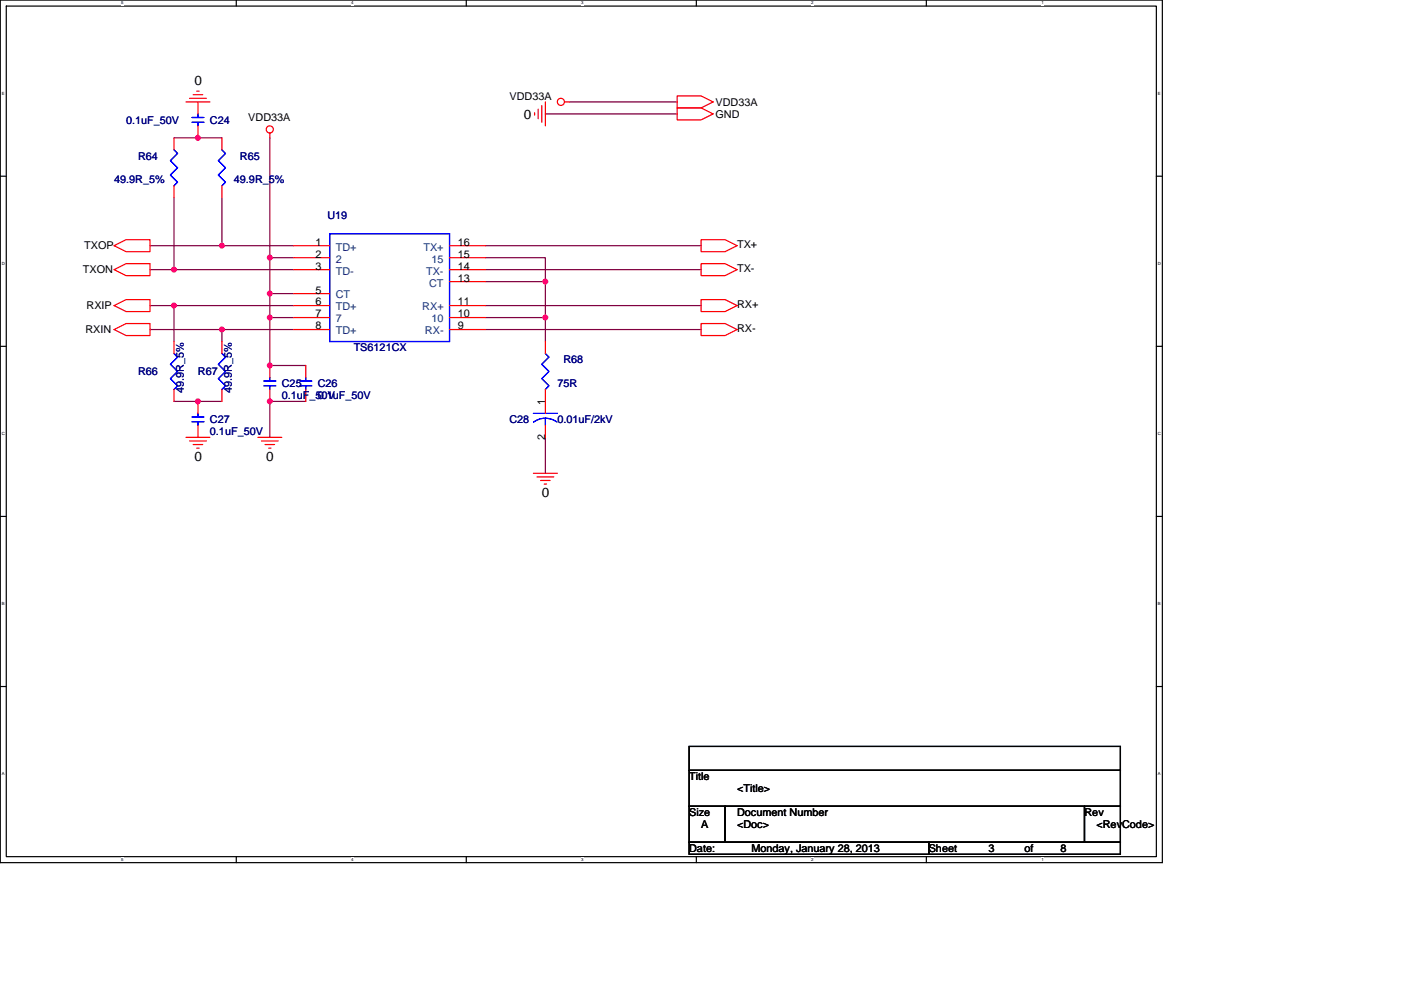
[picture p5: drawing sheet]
<svg xmlns="http://www.w3.org/2000/svg" width="297mm" height="210mm" viewBox="0 0 297 210" stroke-linecap="round" stroke-linejoin="round" font-family="sans-serif">
<path d="M.1 0h246.3v182.9h-246.3zM1.3 1.3h243.9v180.3h-243.9z" fill="none" stroke="#000" stroke-width=".25"/>
<g fill="#fff">
<path d="M25.7 .1h.5v1h-.5z"/>
<path d="M25.7 181.8h.5v1h-.5z"/>
</g>
<path d="M50.1 0v1.3M50.1 181.6v1.3" fill="none" stroke="#000" stroke-width=".25"/>
<g fill="#fff">
<path d="M74.5 .1h.5v1h-.5z"/>
<path d="M74.5 181.8h.5v1h-.5z"/>
</g>
<path d="M98.9 0v1.3M98.9 181.6v1.3" fill="none" stroke="#000" stroke-width=".25"/>
<g fill="#fff">
<path d="M123.3 .1h.4v1h-.4z"/>
<path d="M123.3 181.8h.4v1h-.4z"/>
</g>
<path d="M147.6 0v1.3M147.6 181.6v1.3" fill="none" stroke="#000" stroke-width=".25"/>
<g fill="#fff">
<path d="M172 .1h.5v1h-.5z"/>
<path d="M172 181.8h.5v1h-.5z"/>
</g>
<path d="M196.4 0v1.3M196.4 181.6v1.3" fill="none" stroke="#000" stroke-width=".25"/>
<g fill="#fff">
<path d="M220.8 .1h.5v1h-.5z"/>
<path d="M220.8 181.8h.5v1h-.5z"/>
<path d="M.4 19.3h.6v1h-.6z"/>
<path d="M245.5 19.3h.6v1h-.6z"/>
<path d="M.4 55.4h.6v1h-.6z"/>
<path d="M245.5 55.4h.6v1h-.6z"/>
</g>
<path d="M.1 37.4h1.2M245.2 37.4h1.2" fill="none" stroke="#000" stroke-width=".25"/>
<g fill="#fff">
<path d="M.4 91.5h.6v1h-.6z"/>
<path d="M245.5 91.5h.6v1h-.6z"/>
</g>
<path d="M.1 73.4h1.2M245.2 73.4h1.2" fill="none" stroke="#000" stroke-width=".25"/>
<g fill="#fff">
<path d="M.4 127.5h.6v1h-.6z"/>
<path d="M245.5 127.5h.6v1h-.6z"/>
</g>
<path d="M.1 109.5h1.2M245.2 109.5h1.2" fill="none" stroke="#000" stroke-width=".25"/>
<g fill="#fff">
<path d="M.4 163.6h.6v1h-.6z"/>
<path d="M245.5 163.6h.6v1h-.6z"/>
</g>
<path d="M.1 145.6h1.2M146.1 158.3h91.4v5h-91.4zM245.2 145.6h1.2M146.1 163.3h91.4v7.7h-91.4zM146.1 171h7.6v7.6h-7.6zM146.1 178.6h50.8v2.5h-50.8zM153.7 171h76.2v7.6h-76.2zM196.9 178.6h40.6v2.5h-40.6zM229.9 171h7.6v7.6h-7.6z" fill="none" stroke="#000" stroke-width=".25"/>
<g fill="none" stroke="#800040" stroke-width=".25">
<path d="M36.9 29.2h10.2M57.2 29.2v25.4h5.1M115.6 24.2h28M120.7 21.6h22.9M31.8 52.1h30.5M31.8 57.2h30.5M36.9 41.9v15.3M47.1 41.9v10.2M57.2 54.6v7.7M102.9 59.7h12.7v7.6M102.9 54.6h12.7v5.1M102.9 52.1h45.8"/>
<path d="M102.9 57.2h45.8M31.8 64.8h30.5M31.8 69.9h30.5M36.9 64.8v7.6M47.1 69.9v2.5M57.2 62.3v5h5.1M57.2 62.3h5.1M57.2 67.3v10.2h7.6M102.9 67.3h12.7v5.1M102.9 64.8h45.8M102.9 69.9h45.8M36.9 85.1h10.2"/>
<path d="M64.8 85.1h-7.6v7.6M115.6 92.7v7.7"/>
</g>
<g fill="#f0f" stroke="#f0f" stroke-width=".25">
<circle cx="57.2" cy="67.3" r=".5"/>
<circle cx="42" cy="29.2" r=".5"/>
<circle cx="36.9" cy="57.2" r=".5"/>
<circle cx="47" cy="52.1" r=".5"/>
<circle cx="36.9" cy="64.8" r=".5"/>
<circle cx="42" cy="85.1" r=".5"/>
<circle cx="57.2" cy="54.6" r=".5"/>
<circle cx="57.2" cy="77.5" r=".5"/>
<circle cx="57.2" cy="85.1" r=".5"/>
<circle cx="115.6" cy="59.7" r=".5"/>
<circle cx="115.6" cy="67.3" r=".5"/>
<circle cx="47" cy="69.9" r=".5"/>
<circle cx="57.2" cy="62.2" r=".5"/>
</g>
<g fill="none" stroke="#f00" stroke-width=".25">
<path d="M41.7 19.3h.5M36.9 29.2v2.6M36.9 39.4v2.5M39.4 21.6h5.1M40.2 20.8h3.5M41 20.1h2M42 21.6v2.6M42 26.7v2.5M47.1 29.2v2.6M47.1 39.4v2.5M57.2 28.2v1M113.3 23.9v.5"/>
<path d="M114.1 23.1v2.1M114.9 22.4v3.5M115.6 21.6v5.1M119.7 21.6h1M143.6 20.3h5.1l2.5 1.3-2.5 1.3h-5.1zM143.6 22.9h5.1l2.5 1.3-2.5 1.2h-5.1zM24.2 52.1l2.5-1.3h5.1v2.6h-5.1zM24.2 57.2l2.5-1.3h5.1v2.5h-5.1zM62.3 52.1h7.6M62.3 57.2h7.6M62.3 54.6h7.6M95.3 52.1h7.6"/>
<path d="M95.3 57.2h7.6M95.3 59.7h7.6M95.3 54.6h7.6M148.7 50.8h5l2.6 1.3-2.6 1.3h-5zM148.7 55.9h5l2.6 1.3-2.6 1.2h-5zM24.2 64.8l2.5-1.3h5.1v2.6h-5.1zM24.2 69.9l2.5-1.3h5.1v2.5h-5.1zM36.9 72.4v2.6M47.1 72.4v2.6M57.2 77.5v2.5M62.3 62.3h7.6M62.3 64.8h7.6"/>
<path d="M62.3 69.9h7.6M62.3 67.3h7.6M64.8 77.5v2.5M95.3 64.8h7.6M95.3 69.9h7.6M95.3 67.3h7.6M115.6 72.4v2.6M148.7 63.5h5l2.6 1.3-2.6 1.3h-5zM148.7 68.6h5l2.6 1.3-2.6 1.2h-5zM36.9 82.6v2.5M39.4 92.7h5.1M40.2 93.5h3.5"/>
<path d="M41 94.3h2M41.7 95h.5M42 85.1v2.6M42 90.2v2.5M47.1 82.6v2.5M54.7 92.7h5.1M55.4 93.5h3.6M56.2 94.3h2M57 95h.5M57.2 82.6v2.5M64.8 82.6v2.5M115.6 82.6v5.1"/>
<path d="M115.6 90.2v2.5M113.1 100.4h5.1M113.9 101.1h3.5M114.6 101.9h2M115.4 102.6h.5"/>
<circle cx="57.2" cy="27.4" r=".76"/>
<circle cx="118.9" cy="21.6" r=".76"/>
</g>
<g fill="none" stroke="#00f" stroke-width=".25">
<path d="M36.9 31.8l.8 .7-1.6 1.6 1.6 1.5-1.6 1.5 1.6 1.5-.8 .8M40.7 24.9h2.5M40.7 25.9h2.5M42 24.2v.7M42 25.9v.8M47.1 31.8l.7 .7-1.5 1.6 1.5 1.5-1.5 1.5 1.5 1.5-.7 .8M69.9 49.6h25.4v22.8h-25.4zM36.9 75l.8 .7-1.6 1.5 1.6 1.6-1.6 1.5 1.6 1.5-.8 .8M47.1 75l.7 .7-1.5 1.5 1.5 1.6-1.5 1.5 1.5 1.5-.7 .8M115.6 75l.8 .7-1.5 1.5 1.5 1.6-1.5 1.5 1.5 1.5-.8 .8M40.7 89.4h2.5M40.7 88.4h2.5"/>
<path d="M42 87.7v.7M42 89.4v.8M55.9 81.8h2.6M55.9 80.8h2.6M57.2 80v.8M57.2 81.8v.8M63.6 81.8h2.5M63.6 80.8h2.5M64.8 80v.8M64.8 81.8v.8M113.1 87.7h5.1M113.1 89.5a4.1 4.1 0 0 1 5 0"/>
<path d="M115.6 88.7v1.5"/>
</g>
<g font-size="2.8">
<text x="41.2" y="18">0</text>
<text x="111.1" y="25.1">0</text>
<text x="41.2" y="97.8">0</text>
<text x="56.4" y="97.8">0</text>
<text x="114.9" y="105.4">0</text>
</g>
<g font-size="2.3">
<text x="108" y="21.1">VDD33A</text>
<text x="151.7" y="22.4">VDD33A</text>
<text x="52.6" y="25.7">VDD33A</text>
<text x="151.7" y="24.9">GND</text>
<text x="17.8" y="52.9">TXOP</text>
<text x="66.9" y="52.1">1</text>
<text x="97.1" y="52.1">16</text>
<text x="156.3" y="52.6">TX+</text>
<text x="17.6" y="58">TXON</text>
<text x="66.9" y="57.1">3</text>
<text x="66.9" y="54.6">2</text>
<text x="97.1" y="57.1">14</text>
<text x="97.1" y="59.7">13</text>
<text x="97.1" y="54.6">15</text>
<text x="156.3" y="57.7">TX-</text>
<text x="18.3" y="65.6">RXIP</text>
<text x="66.9" y="62.2">5</text>
<text x="66.9" y="64.8">6</text>
<text x="97.1" y="64.8">11</text>
<text x="156.3" y="65.3">RX+</text>
<text x="18.1" y="70.7">RXIN</text>
<text x="66.9" y="69.8">8</text>
<text x="66.9" y="67.3">7</text>
<text x="97.1" y="69.8">9</text>
<text x="97.1" y="67.3">10</text>
<text x="156.3" y="70.4">RX-</text>
<text x="115.6" y="85.9" transform="rotate(-90 115.6 85.9)">1</text>
<text x="115.6" y="93.3" transform="rotate(-90 115.6 93.3)">2</text>
<text x="146.1" y="165.4">Title</text>
<text x="156.3" y="167.9">&lt;Title&gt;</text>
<text x="146.1" y="173">Size</text>
<text x="156.3" y="173">Document Number</text>
<text x="229.9" y="173">Rev</text>
<text x="148.7" y="175.6">A</text>
<text x="156.3" y="175.6">&lt;Doc&gt;</text>
<text x="232.5" y="175.6">&lt;RevCode&gt;</text>
<text x="146.1" y="180.6">Date:</text>
<text x="159.3" y="180.6">Monday, January 28, 2013</text>
<text x="196.9" y="180.6">Sheet</text>
<text x="209.6" y="180.6">3</text>
<text x="217.2" y="180.6">of</text>
<text x="224.8" y="180.6">8</text>
</g>
<g font-size="2.3" fill="#000080">
<text x="26.7" y="26.2">0.1uF_50V</text>
<text x="44.5" y="26.2">C24</text>
<text x="29.3" y="33.8">R64</text>
<text x="50.9" y="33.8">R65</text>
<text x="24.2" y="38.9">49.9R_5%</text>
<text x="49.6" y="38.9">49.9R_5%</text>
<text x="69.4" y="46.5">U19</text>
<text x="75" y="74.5">TS6121CX</text>
<text x="119.4" y="77">R68</text>
<text x="29.3" y="79.5">R66</text>
<text x="39" y="83.3" transform="rotate(-90 39 83.3)">49.9R_5%</text>
<text x="42" y="79.5">R67</text>
<text x="49.2" y="83.3" transform="rotate(-90 49.2 83.3)">49.9R_5%</text>
<text x="59.8" y="82.1">C25</text>
<text x="67.4" y="82.1">C26</text>
<text x="118.2" y="82.1">75R</text>
<text x="44.5" y="89.7">C27</text>
<text x="59.8" y="84.6">0.1uF_50V</text>
<text x="67.4" y="84.6">0.1uF_50V</text>
<text x="108" y="89.7">C28</text>
<text x="118.2" y="89.7">0.01uF/2kV</text>
<text x="44.5" y="92.2">0.1uF_50V</text>
</g>
<g font-size="2.3" fill="#004080">
<text x="71.2" y="53.1">TD+</text>
<text x="89.8" y="53.1">TX+</text>
<text x="71.2" y="58.2">TD-</text>
<text x="71.2" y="55.7">2</text>
<text x="90.3" y="58.2">TX-</text>
<text x="91.5" y="55.7">15</text>
<text x="71.2" y="63.3">CT</text>
<text x="71.2" y="65.8">TD+</text>
<text x="89.5" y="65.8">RX+</text>
<text x="91" y="60.7">CT</text>
<text x="71.2" y="70.9">TD+</text>
<text x="71.2" y="68.4">7</text>
<text x="90.1" y="70.9">RX-</text>
<text x="91.5" y="68.4">10</text>
</g>
<g font-size=".9">
<text x="25.7" y="1">5</text>
<text x="74.5" y="1">4</text>
<text x="123.3" y="1">3</text>
<text x="172" y="1">2</text>
<text x="220.8" y="1">1</text>
<text x=".4" y="20.1">E</text>
<text x="245.5" y="20.1">E</text>
<text x=".4" y="56.2">D</text>
<text x="245.5" y="56.2">D</text>
<text x=".4" y="92.3">C</text>
<text x="245.5" y="92.3">C</text>
<text x=".4" y="128.3">B</text>
<text x="245.5" y="128.3">B</text>
<text x=".4" y="164.4">A</text>
<text x="245.5" y="164.4">A</text>
<text x="25.7" y="182.6">5</text>
<text x="74.5" y="182.6">4</text>
<text x="123.3" y="182.6">3</text>
<text x="172" y="182.6">2</text>
<text x="220.8" y="182.6">1</text>
</g>
</svg>
